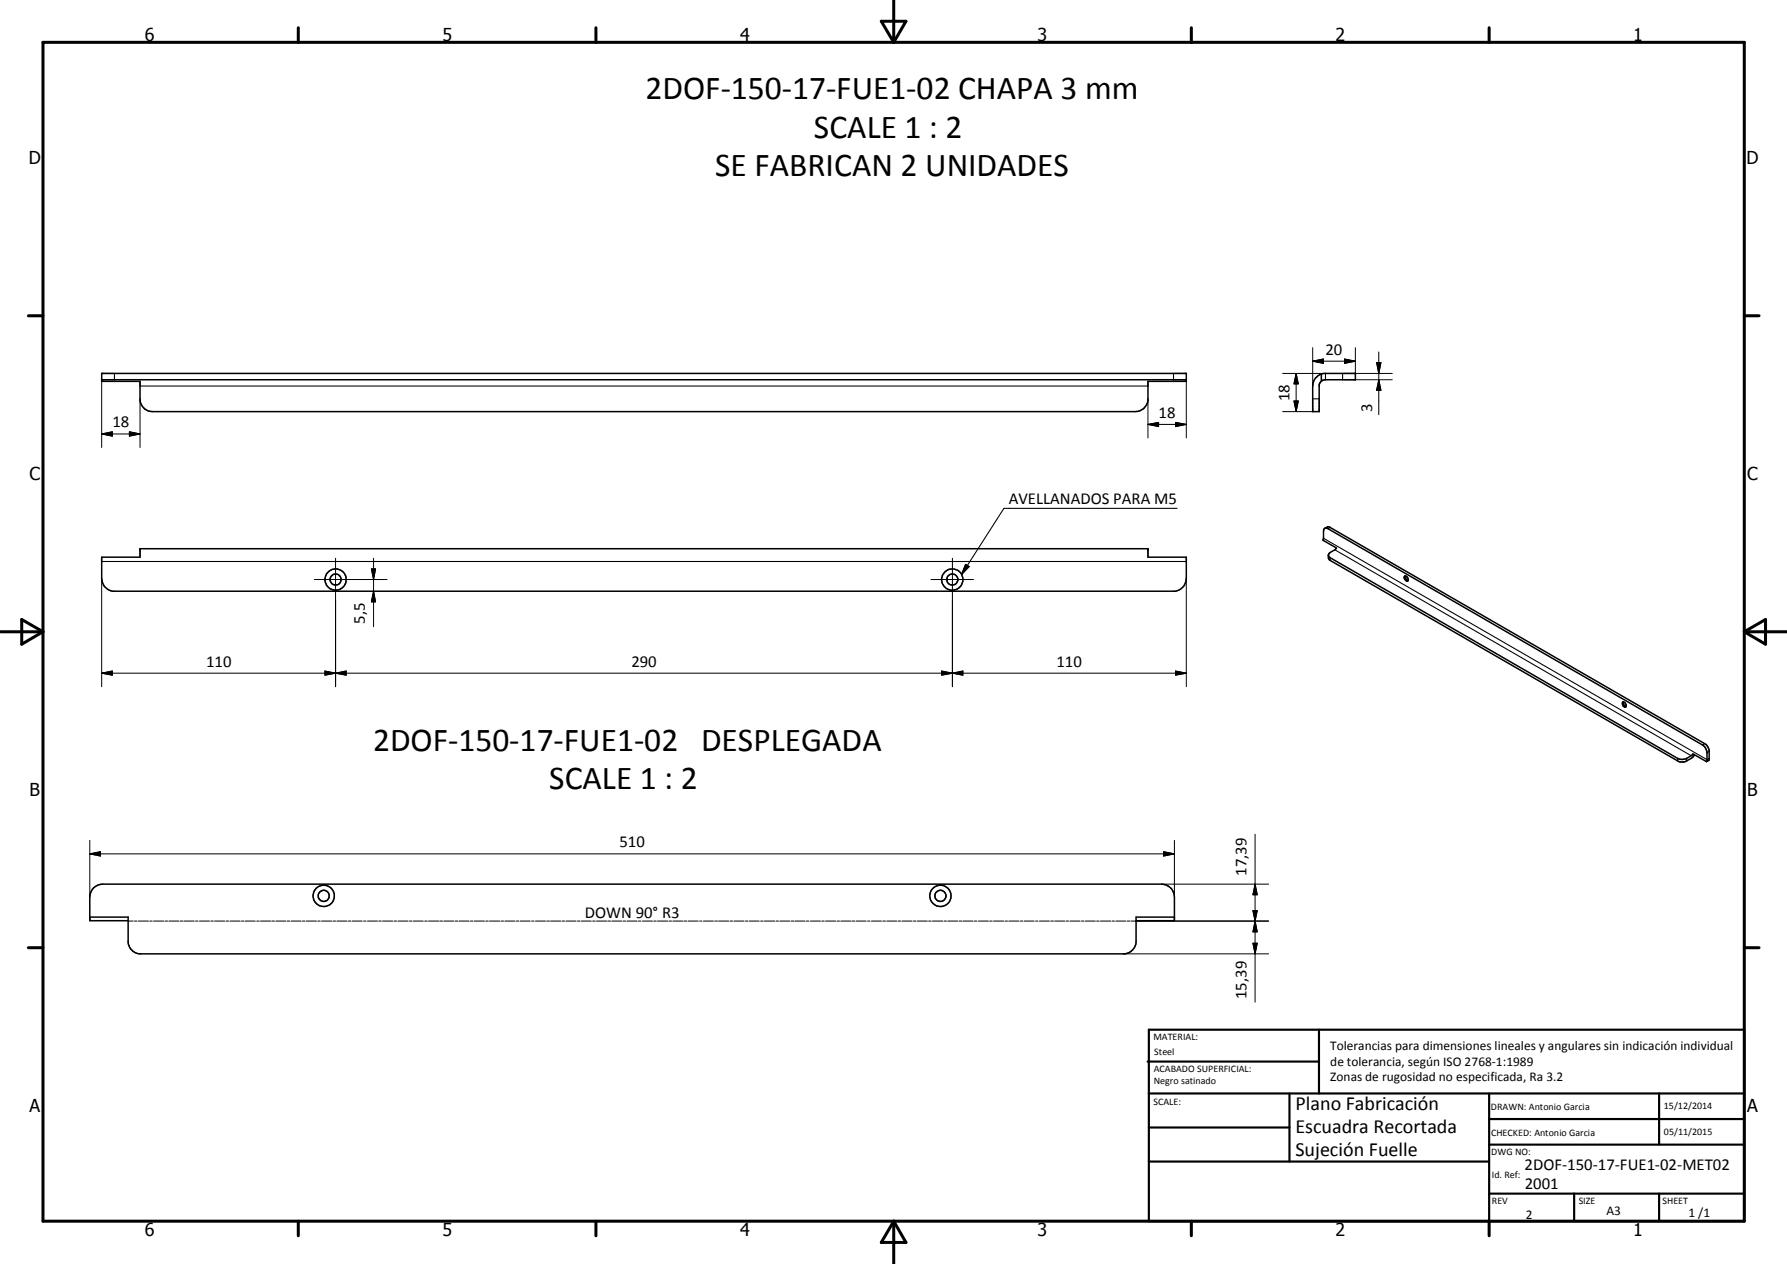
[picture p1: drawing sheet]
<svg xmlns="http://www.w3.org/2000/svg" width="420mm" height="297mm" viewBox="0 0 420 297" stroke-linecap="round" stroke-linejoin="round" font-family="sans-serif">
<g fill="none" stroke="#000" stroke-width=".35">
<path d="M23.9 87.8h255v1.8h-9v4.5a3 3 0 0 1-3 2.6h-231a3 3 0 0 1-3-2.6v-4.5h-9zM23.9 89.2h255M310.7 87.9l.6-.1h7.4v1.4h-7.1l-.5 .1-.4 .3M310.7 87.9a2.86 2.86 0 0 0-2.1 2.8v6h1.6v-6.2l.5-.9M310.7 87.9v1.7M23.9 130.9h9v-2h237v2h9v5a3 3 0 0 1-2.6 3h-249.8a3.1 3.1 0 0 1-2.6-3zM311.5 124.2l-.3 .6-.1 2.2 3.1 1.8-.2 .3-1.4 .9-.3 .5M311.5 124.2l.7-.4h.4l88.6 51.2a3.7 3.7 0 0 1 .7 3.4l-.1 .3-.6 .3M311.5 124.2l.5-.1 88.5 51.1 .4 .4a4 4 0 0 1 .5 3.1l-.2 .3M312.3 130.5l.1 .7 .3 .5 82 47.2 1.1 .2 .8-.3a2.93 2.93 0 0 0 1.7-1.2l.1-.2M312.3 130.5l.4 .6 81.8 47.1a2.33 2.33 0 0 0 2.1 0l1.2-.7 .2-.3 3.2 1.8M330.2 135.4a.69 .69 0 0 1 .8 .4 .69 .69 0 0 1-.1 .8l-.7-.5z"/>
<path d="M330.3 135.5l.6 1M330.4 135.4a.79 .79 0 0 0 .6 1.1M381.6 165.1l.6 1M381.6 165a.72 .72 0 0 0-.1 .7 .72 .72 0 0 0 .7 .4M381.6 165a.76 .76 0 0 1 .6 1.1M381.6 165a.87 .87 0 0 0 .6 1.1M382.2 166.1h.1M21.1 215.5h9v6.1a2.98 2.98 0 0 0 2.6 2.6h231.8a3.1 3.1 0 0 0 2.6-2.6v-6.1h9M30.1 216.4h-9v-5.6a3 3 0 0 1 3-3h249a3 3 0 0 1 3 3v5.6h-9"/>
<circle cx="78.9" cy="136.2" r="2.5"/>
<circle cx="78.9" cy="136.2" r="1.3"/>
<circle cx="223.9" cy="136.2" r="1.29"/>
<circle cx="223.9" cy="136.2" r="2.49"/>
<circle cx="76.1" cy="210.5" r="1.31"/>
<circle cx="76.1" cy="210.5" r="2.5"/>
<circle cx="221.1" cy="210.5" r="2.5"/>
<circle cx="221.1" cy="210.5" r="1.3"/>
</g>
<g fill="none" stroke="#000" stroke-width=".25">
<path d="M26.9 87.8v1.4M32.9 90.7h237M275.9 87.8v1.4M308.6 93.7h1.6M311.6 87.8v1.4M315.7 87.8v1.4M276.8 119.5h-40.8l-9.9 15.5M23.9 132h255M227 132.6l.9 .5-1.8 1.9zM311.2 126.5l90.2 52 .5-.3M312.7 131.1v.6M312.7 124l-.5 .2"/>
<path d="M313.8 129.2l83.8 48.4M394.5 178.2v.6M396.6 178.2v.6M400.8 174.8l-.5 .2M401.9 176.6l-.5 .3"/>
</g>
<g fill="#000">
<circle cx="32.9" cy="128.9" r=".18"/>
<circle cx="269.9" cy="128.9" r=".18"/>
</g>
<g fill="none" stroke="#000" stroke-width=".24">
<path d="M23.9 89.2v16M32.9 93.7v11.5M269.9 99.7l2.5-.4v.9zM269.9 99.7h9M269.9 93.7v9.2M276.4 99.3l2.5 .4-2.5 .5zM278.9 89.2v13.7M301.6 96.7h7M301.6 87.8h10M304.2 94.2h1.1l-.6 2.5zM304.7 87.8l.6 2.4h-1.1zM304.7 87.8v8.9"/>
<path d="M308.6 84.9l2.5-.5v1zM308.6 84.9h10.1M308.6 81.7v9M316.1 84.4l2.6 .5-2.6 .5zM318.7 81.7v6.1h8.7M318.7 89.2h8.7M323.7 85.2h1l-.5 2.6zM324.2 89.2l.5 2.5h-1zM324.2 82.7v14.8M23.9 102l2.5-.5v1zM23.9 102h9M30.4 101.5l2.5 .5-2.5 .5z"/>
<path d="M23.9 135.9v25.5M73.9 136.2h17.1M78.9 131.2v30.2M87.3 133.7h1l-.5 2.5zM87.8 138.9l.5 2.5h-1zM87.8 131.2v16.1M218.9 136.2h10M223.9 131.2v30.2M278.9 135.9v25.5M23.9 158.2l2.5-.5v1zM23.9 158.2h255M76.4 157.7l2.5 .5-2.5 .5z"/>
<path d="M78.9 158.2l2.5-.5v1zM221.4 157.7l2.5 .5-2.5 .5zM223.9 158.2l2.5-.5v1zM276.4 157.7l2.5 .5-2.5 .5zM21.1 197.5v13.3M276.1 197.5v13.3M295.1 196v39.5M21.1 200.7l2.5-.5v1zM21.1 200.7h255M30.1 216.5h1.2M31.6 216.5h.6M32.5 216.5h2.4"/>
<path d="M35.2 216.5h.6M36.1 216.5h2.4M38.8 216.5h.6M39.7 216.5h2.4M42.4 216.5h.6M43.3 216.5h2.4M46 216.5h.6M46.9 216.5h2.4M49.6 216.5h.6M50.4 216.5h2.5M53.2 216.5h.6M54 216.5h2.5"/>
<path d="M56.8 216.5h.6M57.6 216.5h2.4M60.4 216.5h.5M61.2 216.5h2.5M63.9 216.5h.6M64.8 216.5h2.4M67.5 216.5h.6M68.4 216.5h2.4M71.1 216.5h.6M72 216.5h2.4M74.7 216.5h.6M75.6 216.5h2.4"/>
<path d="M78.3 216.5h.6M79.2 216.5h2.4M81.9 216.5h.6M82.8 216.5h2.4M85.5 216.5h.6M86.4 216.5h2.4M89.1 216.5h.6M89.9 216.5h2.5M92.7 216.5h.5M93.5 216.5h2.5M96.3 216.5h.5M97.1 216.5h2.4"/>
<path d="M99.9 216.5h.5M100.7 216.5h2.5M103.4 216.5h.6M104.3 216.5h2.4M107 216.5h.6M107.9 216.5h2.4M110.6 216.5h.6M111.5 216.5h2.4M114.2 216.5h.6M115.1 216.5h2.4M117.8 216.5h.6M118.7 216.5h2.4"/>
<path d="M121.4 216.5h.6M122.3 216.5h2.4M125 216.5h.5M125.9 216.5h2.4M128.6 216.5h.6M129.4 216.5h2.5M132.2 216.5h.5M133 216.5h2.5M135.8 216.5h.5M136.6 216.5h2.4M139.3 216.5h.6M140.2 216.5h2.5"/>
<path d="M142.9 216.5h.6M143.8 216.5h2.4M146.5 216.5h.6M147.4 216.5h2.4M150.1 216.5h.6M151 216.5h2.4M153.7 216.5h.6M154.6 216.5h2.4M157.3 216.5h.6M158.2 216.5h2.4M160.9 216.5h.6M161.8 216.5h2.4"/>
<path d="M164.5 216.5h.5M165.4 216.5h2.4M168.1 216.5h.6M168.9 216.5h2.5M171.7 216.5h.5M172.5 216.5h2.5M175.2 216.5h.6M176.1 216.5h2.4M178.8 216.5h.6M179.7 216.5h2.4M182.4 216.5h.6M183.3 216.5h2.4"/>
<path d="M186 216.5h.6M186.9 216.5h2.4M189.6 216.5h.6M190.5 216.5h2.4M193.2 216.5h.6M194.1 216.5h2.4M196.8 216.5h.6M197.7 216.5h2.4M200.4 216.5h.6M201.3 216.5h2.4M204 216.5h.5M204.9 216.5h2.4"/>
<path d="M207.5 216.5h.7M208.5 216.5h2.4M211.1 216.5h.6M212 216.5h2.4M214.7 216.5h.6M215.6 216.5h2.4M218.3 216.5h.6M219.2 216.5h2.4M221.9 216.5h.6M222.8 216.5h2.4M225.5 216.5h.6M226.4 216.5h2.4"/>
<path d="M229.1 216.5h.6M230 216.5h2.4M232.7 216.5h.6M233.6 216.5h2.4M236.3 216.5h.6M237.2 216.5h2.4M239.9 216.5h.6M240.8 216.5h2.4M243.5 216.5h.5M244.4 216.5h2.3M247 216.5h.7M248 216.5h2.3"/>
<path d="M250.6 216.5h.6M251.5 216.5h2.4M254.2 216.5h.6M255.1 216.5h2.4M257.8 216.5h.6M258.7 216.5h2.4M261.4 216.5h.6M262.3 216.5h2.4M265 216.5h.6M265.9 216.5h32.4M273.1 207.8h25.2M273.6 200.2l2.5 .5-2.5 .5z"/>
<path d="M294.6 214h1l-.5 2.5zM295.1 216.5l.5 2.5h-1zM295.1 207.8l.5 2.5h-1zM264.1 224.2h34.2M294.6 221.7h1l-.5 2.5z"/>
</g>
<g fill="none" stroke="#000" stroke-width=".71">
<path d="M10.1 9.9h400v277.1h-400zM70.1 6.5v3.4M140.1 6.5v3.4M207.2 5h5.8l-2.9 4.9zM210.1 0v9.9M280.1 6.5v3.4M350.1 6.5v3.4M6.7 74.2h3.4M410.1 74.2h3.5M.1 148.5h10M5.1 145.6l5 2.9-5 2.9zM410.1 148.5h10"/>
<path d="M410.1 148.5l5-2.9v5.8zM6.7 222.7h3.4M410.1 222.7h3.5M70.1 287v3.4M140.1 287v3.4M210.1 287v10M210.1 287l2.9 5h-5.8zM280.1 287v3.4M350.1 287v3.4"/>
</g>
<g fill="none" stroke="#000" stroke-width=".51">
<path d="M269.8 249.5h40.3M270.1 242h140v45h-140zM270.1 257h140M303.2 257v16M310.1 242v15M350.1 257v30M390.1 257v12M270.1 265h33.1M270.1 273h80M350.1 269h60M350.1 263h60M350.1 280.5h60"/>
<path d="M370.1 280.5v6.5M390.1 280.5v6.5"/>
</g>
<g fill="#000">
<path d="M269.9 99.7l2.5-.4v.9zM304.2 94.2h1.1l-.6 2.5zM304.7 87.8l.6 2.4h-1.1zM308.6 84.9l2.5-.5v1zM316.1 84.4l2.6 .5-2.6 .5zM323.7 85.2h1l-.5 2.6zM324.2 89.2l.5 2.5h-1zM23.9 102l2.5-.5v1zM30.4 101.5l2.5 .5-2.5 .5zM276.4 99.3l2.5 .4-2.5 .5zM87.3 133.7h1l-.5 2.5zM227 132.6l.9 .5-1.8 1.9z"/>
<path d="M23.9 158.2l2.5-.5v1zM76.4 157.7l2.5 .5-2.5 .5zM78.9 158.2l2.5-.5v1zM87.8 138.9l.5 2.5h-1zM221.4 157.7l2.5 .5-2.5 .5zM223.9 158.2l2.5-.5v1zM276.4 157.7l2.5 .5-2.5 .5zM21.1 200.7l2.5-.5v1zM273.6 200.2l2.5 .5-2.5 .5zM294.6 214h1l-.5 2.5zM295.1 216.5l.5 2.5h-1zM295.1 207.8l.5 2.5h-1z"/>
<path d="M294.6 221.7h1l-.5 2.5z"/>
</g>
<g font-size="7.9">
<text x="151.8" y="23.3">2DOF-150-17-FUE1-02 CHAPA 3 mm</text>
<text x="191.4" y="32.3">SCALE 1 : 2</text>
<text x="168.1" y="41.3">SE FABRICAN 2 UNIDADES</text>
<text x="87.7" y="176.4">2DOF-150-17-FUE1-02 DESPLEGADA</text>
<text x="129.1" y="185.5">SCALE 1 : 2</text>
</g>
<g font-size="4.7">
<text x="304.6" y="260.8">Plano Fabricación</text>
<text x="304.6" y="266.2">Escuadra Recortada</text>
<text x="304.6" y="271.6">Sujeción Fuelle</text>
</g>
<g font-size="4.2">
<text x="34" y="9.6">6</text>
<text x="104" y="9.6">5</text>
<text x="174" y="9.6">4</text>
<text x="244" y="9.6">3</text>
<text x="314" y="9.6">2</text>
<text x="384" y="9.6">1</text>
<text x="6.8" y="38.7">D</text>
<text x="410.6" y="38.7">D</text>
<text x="7" y="112.9">C</text>
<text x="410.8" y="112.9">C</text>
<text x="7" y="187.1">B</text>
<text x="410.8" y="187.1">B</text>
<text x="7" y="261.4">A</text>
<text x="410.8" y="261.4">A</text>
<text x="34" y="290.4">6</text>
<text x="104" y="290.4">5</text>
<text x="174" y="290.4">4</text>
<text x="244" y="290.4">3</text>
<text x="314" y="290.4">2</text>
<text x="384" y="290.4">1</text>
</g>
<g font-size="3.9">
<text x="311.6" y="83.4">20</text>
<text x="303.2" y="94.3" transform="rotate(-90 303.2 94.3)">18</text>
<text x="26.4" y="100.5">18</text>
<text x="272.4" y="98.2">18</text>
<text x="322.6" y="96.7" transform="rotate(-90 322.6 96.7)">3</text>
<text x="237.2" y="118.4">AVELLANADOS PARA M5</text>
<text x="85.8" y="146.6" transform="rotate(-90 85.8 146.6)">5,5</text>
<text x="48.5" y="156.6">110</text>
<text x="148.5" y="156.6">290</text>
<text x="248.4" y="156.6">110</text>
<text x="145.7" y="199.1">510</text>
<text x="293.1" y="205.8" transform="rotate(-90 293.1 205.8)">17,39</text>
<text x="137.5" y="215.7">DOWN 90° R3</text>
<text x="293.1" y="234.8" transform="rotate(-90 293.1 234.8)">15,39</text>
<text x="358.5" y="275">2DOF-150-17-FUE1-02-MET02</text>
<text x="358.5" y="279.4">2001</text>
</g>
<g font-size="3.1">
<text x="312.7" y="246.8">Tolerancias para dimensiones lineales y angulares sin indicación individual</text>
<text x="312.7" y="250.4">de tolerancia, según ISO 2768-1:1989</text>
<text x="312.7" y="254">Zonas de rugosidad no especificada, Ra 3.2</text>
<text x="358.7" y="286.5">2</text>
<text x="377.7" y="285.6">A3</text>
<text x="397" y="285.9">1 /1</text>
</g>
<g font-size="2.4">
<text x="271.2" y="244.4">MATERIAL:</text>
<text x="271.3" y="252">ACABADO SUPERFICIAL:</text>
<text x="271.4" y="247.9">Steel</text>
<text x="271.3" y="254.6">Negro satinado</text>
<text x="271.2" y="259.7">SCALE:</text>
<text x="350.6" y="260.9">DRAWN: Antonio Garcia</text>
<text x="391.2" y="260.6">15/12/2014</text>
<text x="350.6" y="267">CHECKED: Antonio Garcia</text>
<text x="391.2" y="266.7">05/11/2015</text>
<text x="350.6" y="271.4">DWG NO:</text>
<text x="350.8" y="276.9">Id. Ref:</text>
<text x="350.8" y="282.8">REV</text>
<text x="371.2" y="282.9">SIZE</text>
<text x="390.9" y="282.9">SHEET</text>
</g>
</svg>
